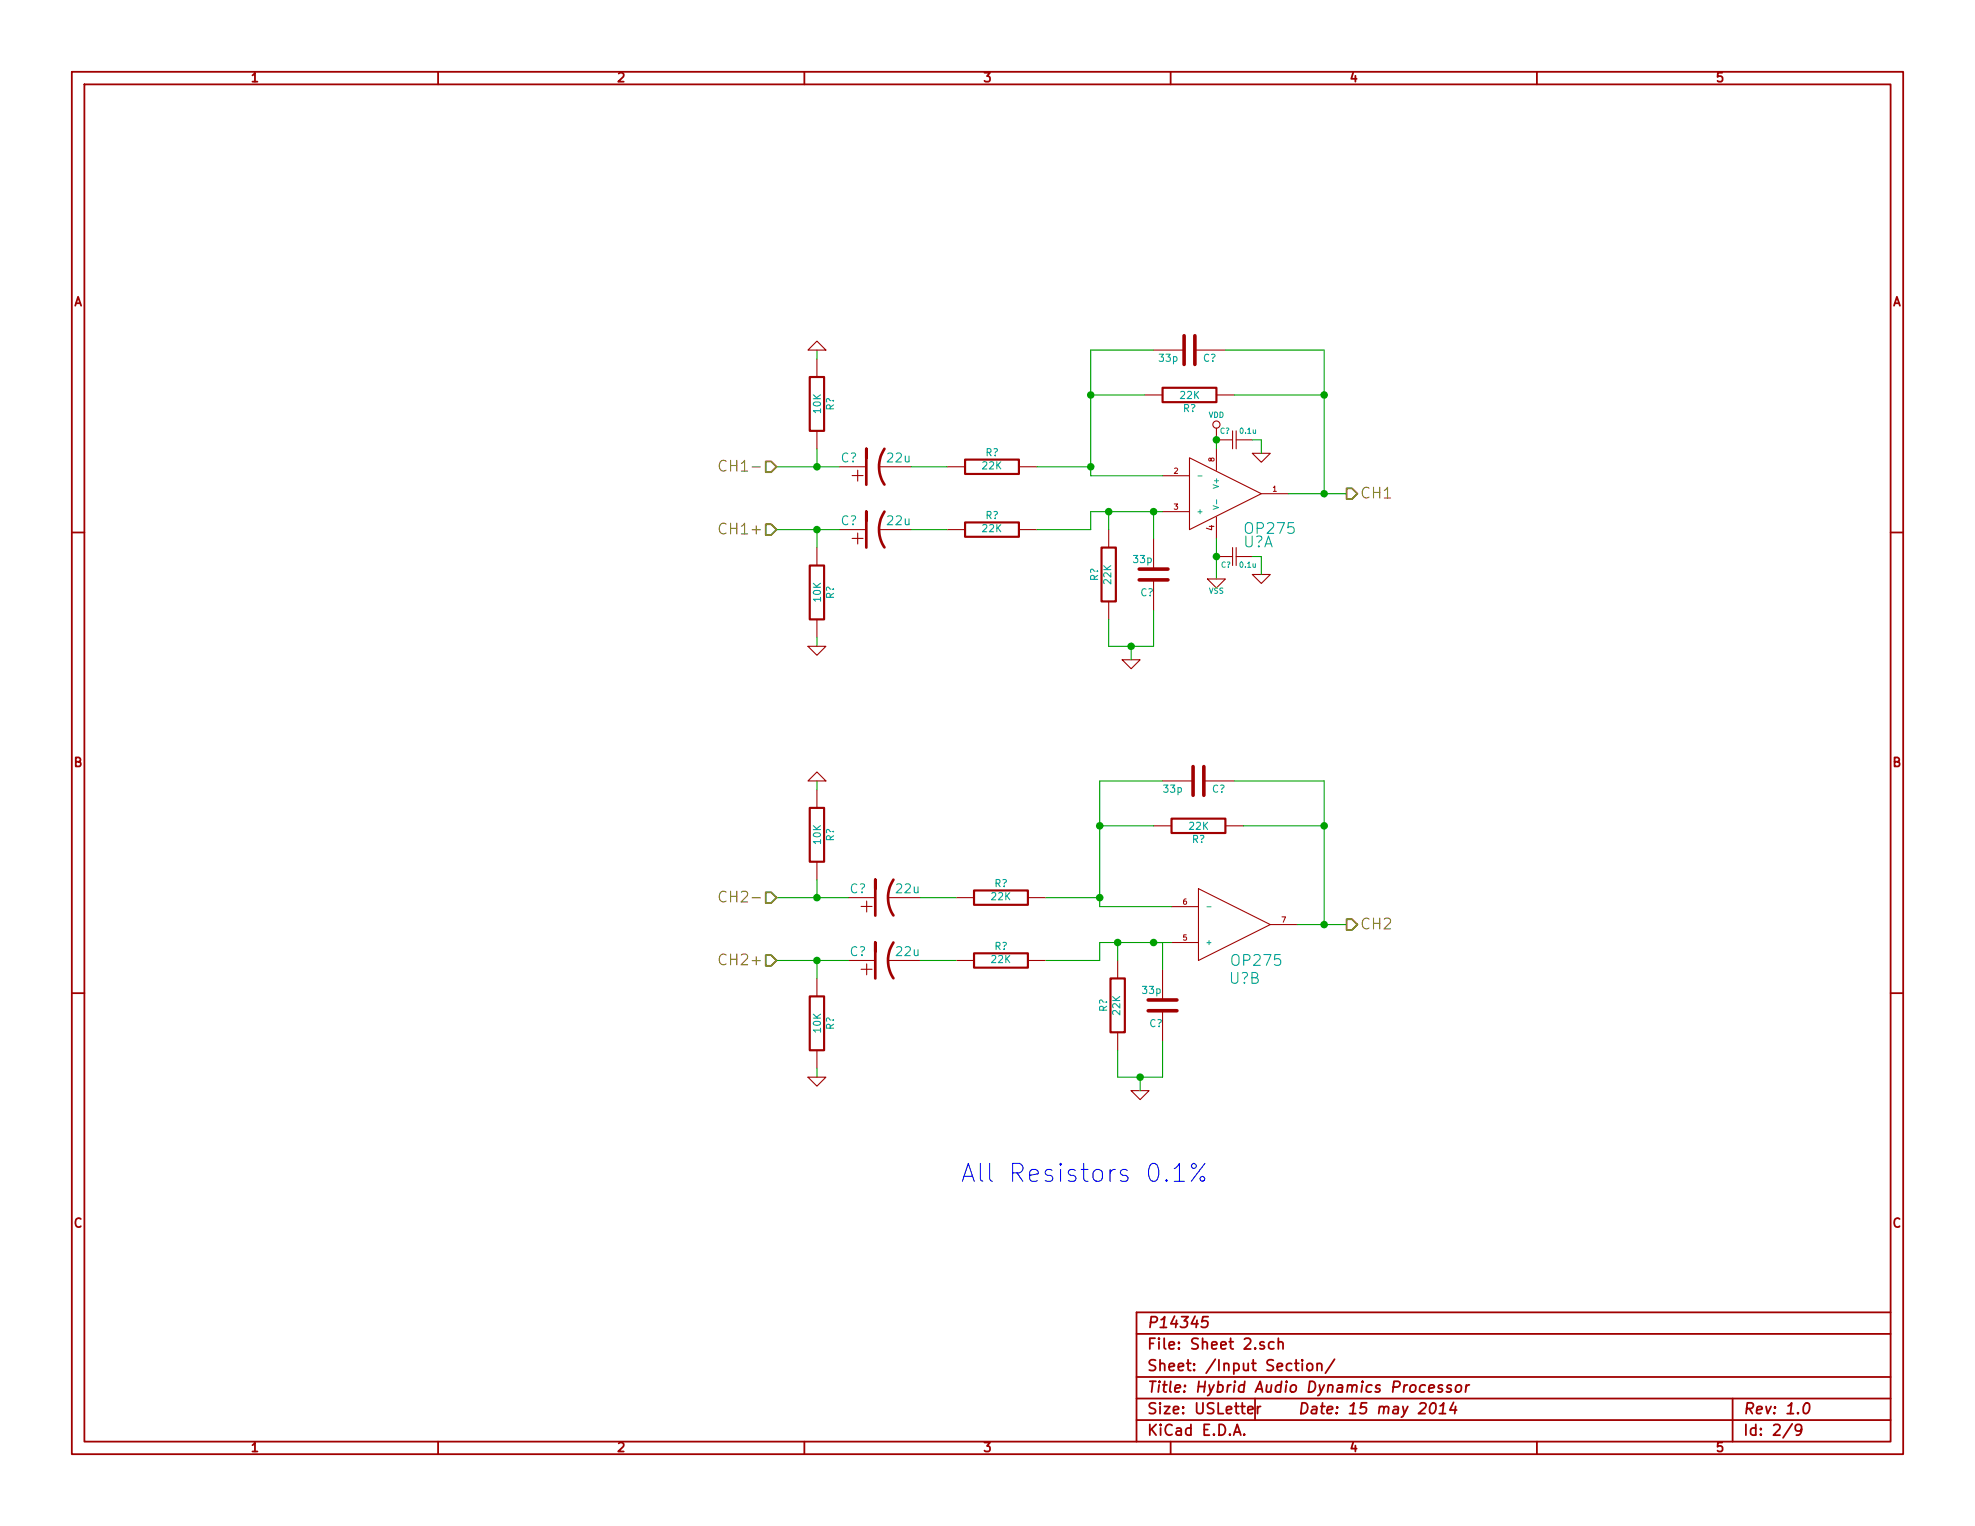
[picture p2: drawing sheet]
EESchema Schematic File Version 2
LIBS:power
LIBS:device
LIBS:transistors
LIBS:conn
LIBS:linear
LIBS:regul
LIBS:74xx
LIBS:cmos4000
LIBS:adc-dac
LIBS:memory
LIBS:xilinx
LIBS:special
LIBS:microcontrollers
LIBS:dsp
LIBS:microchip
LIBS:analog_switches
LIBS:motorola
LIBS:texas
LIBS:intel
LIBS:audio
LIBS:interface
LIBS:digital-audio
LIBS:philips
LIBS:display
LIBS:cypress
LIBS:siliconi
LIBS:opto
LIBS:atmel
LIBS:contrib
LIBS:valves
LIBS:P14345
LIBS:Sheet 1-cache
EELAYER 27 0
EELAYER END
$Descr USLetter 11000 8500
encoding utf-8
Sheet 2 9
Title "Hybrid Audio Dynamics Processor"
Date "15 may 2014"
Rev "1.0"
Comp "P14345"
Comment1 ""
Comment2 ""
Comment3 ""
Comment4 ""
$EndDescr
$Comp
L OPA2134 U?
U 1 1
P 6825 2750
F 0 "U?" H 6950 2475 60  0000 L CNN
F 1 "OP275" H 6925 2550 60  0000 L CNN
F 2 "" H 6825 2750 60  0000 C CNN
F 3 "" H 6825 2750 60  0000 C CNN
	1    6825 2750
	1    0    0    -1  
$EndComp
$Comp
L OPA2134 U?
U 2 1
P 6875 5150
F 0 "U?" H 6875 5450 60  0000 L CNN
F 1 "OP275" H 6850 5350 60  0000 L CNN
F 2 "" H 6875 5150 60  0000 C CNN
F 3 "" H 6875 5150 60  0000 C CNN
	2    6875 5150
	1    0    0    1   
$EndComp
$Comp
L CP1 C?
U 1 1
P 4875 2600
F 0 "C?" V 4925 2700 50  0000 L CNN
F 1 "22u" V 4925 2400 50  0000 L CNN
F 2 "~" H 4875 2600 60  0000 C CNN
F 3 "~" H 4875 2600 60  0000 C CNN
	1    4875 2600
	0    -1   -1   0   
$EndComp
$Comp
L CP1 C?
U 1 1
P 4875 2950
F 0 "C?" V 4925 3050 50  0000 L CNN
F 1 "22u" V 4925 2750 50  0000 L CNN
F 2 "~" H 4875 2950 60  0000 C CNN
F 3 "~" H 4875 2950 60  0000 C CNN
	1    4875 2950
	0    -1   -1   0   
$EndComp
$Comp
L R R?
U 1 1
P 5525 2600
F 0 "R?" V 5605 2600 40  0000 C CNN
F 1 "22K" V 5532 2601 40  0000 C CNN
F 2 "~" V 5455 2600 30  0000 C CNN
F 3 "~" H 5525 2600 30  0000 C CNN
	1    5525 2600
	0    -1   -1   0   
$EndComp
$Comp
L R R?
U 1 1
P 5525 2950
F 0 "R?" V 5605 2950 40  0000 C CNN
F 1 "22K" V 5532 2951 40  0000 C CNN
F 2 "~" V 5455 2950 30  0000 C CNN
F 3 "~" H 5525 2950 30  0000 C CNN
	1    5525 2950
	0    -1   -1   0   
$EndComp
$Comp
L R R?
U 1 1
P 6175 3200
F 0 "R?" V 6255 3200 40  0000 C CNN
F 1 "22K" V 6182 3201 40  0000 C CNN
F 2 "~" V 6105 3200 30  0000 C CNN
F 3 "~" H 6175 3200 30  0000 C CNN
	1    6175 3200
	-1   0    0    1   
$EndComp
$Comp
L C C?
U 1 1
P 6425 3200
F 0 "C?" H 6425 3300 40  0000 L CNN
F 1 "33p" H 6431 3115 40  0000 L CNN
F 2 "~" H 6463 3050 30  0000 C CNN
F 3 "~" H 6425 3200 60  0000 C CNN
	1    6425 3200
	-1   0    0    1   
$EndComp
$Comp
L R R?
U 1 1
P 6625 2200
F 0 "R?" V 6705 2200 40  0000 C CNN
F 1 "22K" V 6632 2201 40  0000 C CNN
F 2 "~" V 6555 2200 30  0000 C CNN
F 3 "~" H 6625 2200 30  0000 C CNN
	1    6625 2200
	0    1    1    0   
$EndComp
$Comp
L C C?
U 1 1
P 6625 1950
F 0 "C?" V 6675 2025 40  0000 L CNN
F 1 "33p" V 6675 1775 40  0000 L CNN
F 2 "~" H 6663 1800 30  0000 C CNN
F 3 "~" H 6625 1950 60  0000 C CNN
	1    6625 1950
	0    1    1    0   
$EndComp
$Comp
L CP1 C?
U 1 1
P 4925 5000
F 0 "C?" V 4975 5100 50  0000 L CNN
F 1 "22u" V 4975 4800 50  0000 L CNN
F 2 "~" H 4925 5000 60  0000 C CNN
F 3 "~" H 4925 5000 60  0000 C CNN
	1    4925 5000
	0    -1   -1   0   
$EndComp
$Comp
L CP1 C?
U 1 1
P 4925 5350
F 0 "C?" V 4975 5450 50  0000 L CNN
F 1 "22u" V 4975 5150 50  0000 L CNN
F 2 "~" H 4925 5350 60  0000 C CNN
F 3 "~" H 4925 5350 60  0000 C CNN
	1    4925 5350
	0    -1   -1   0   
$EndComp
$Comp
L R R?
U 1 1
P 5575 5000
F 0 "R?" V 5655 5000 40  0000 C CNN
F 1 "22K" V 5582 5001 40  0000 C CNN
F 2 "~" V 5505 5000 30  0000 C CNN
F 3 "~" H 5575 5000 30  0000 C CNN
	1    5575 5000
	0    -1   -1   0   
$EndComp
$Comp
L R R?
U 1 1
P 5575 5350
F 0 "R?" V 5655 5350 40  0000 C CNN
F 1 "22K" V 5582 5351 40  0000 C CNN
F 2 "~" V 5505 5350 30  0000 C CNN
F 3 "~" H 5575 5350 30  0000 C CNN
	1    5575 5350
	0    -1   -1   0   
$EndComp
$Comp
L R R?
U 1 1
P 6225 5600
F 0 "R?" V 6305 5600 40  0000 C CNN
F 1 "22K" V 6232 5601 40  0000 C CNN
F 2 "~" V 6155 5600 30  0000 C CNN
F 3 "~" H 6225 5600 30  0000 C CNN
	1    6225 5600
	-1   0    0    1   
$EndComp
$Comp
L C C?
U 1 1
P 6475 5600
F 0 "C?" H 6475 5700 40  0000 L CNN
F 1 "33p" H 6481 5515 40  0000 L CNN
F 2 "~" H 6513 5450 30  0000 C CNN
F 3 "~" H 6475 5600 60  0000 C CNN
	1    6475 5600
	-1   0    0    1   
$EndComp
$Comp
L R R?
U 1 1
P 6675 4600
F 0 "R?" V 6755 4600 40  0000 C CNN
F 1 "22K" V 6682 4601 40  0000 C CNN
F 2 "~" V 6605 4600 30  0000 C CNN
F 3 "~" H 6675 4600 30  0000 C CNN
	1    6675 4600
	0    1    1    0   
$EndComp
$Comp
L C C?
U 1 1
P 6675 4350
F 0 "C?" V 6725 4425 40  0000 L CNN
F 1 "33p" V 6725 4150 40  0000 L CNN
F 2 "~" H 6713 4200 30  0000 C CNN
F 3 "~" H 6675 4350 60  0000 C CNN
	1    6675 4350
	0    1    1    0   
$EndComp
Wire Wire Line
	5075 2600 5275 2600
Wire Wire Line
	5075 2950 5275 2950
Wire Wire Line
	5775 2600 6075 2600
Wire Wire Line
	6075 1950 6075 2650
Wire Wire Line
	6075 2650 6475 2650
Wire Wire Line
	5775 2950 6075 2950
Wire Wire Line
	6075 2950 6075 2850
Wire Wire Line
	6075 2850 6475 2850
Wire Wire Line
	6175 2950 6175 2850
Connection ~ 6175 2850
Wire Wire Line
	6425 3000 6425 2850
Connection ~ 6425 2850
Wire Wire Line
	6175 3450 6175 3600
Wire Wire Line
	6175 3600 6425 3600
Wire Wire Line
	6425 3600 6425 3400
Wire Wire Line
	6375 2200 6075 2200
Connection ~ 6075 2600
Wire Wire Line
	6425 1950 6075 1950
Connection ~ 6075 2200
Wire Wire Line
	6875 2200 7375 2200
Wire Wire Line
	7375 1950 7375 2750
Wire Wire Line
	7175 2750 7500 2750
Wire Wire Line
	6825 1950 7375 1950
Connection ~ 7375 2200
Wire Wire Line
	4675 2950 4325 2950
Wire Wire Line
	4675 2600 4325 2600
Wire Wire Line
	5125 5000 5325 5000
Wire Wire Line
	5125 5350 5325 5350
Wire Wire Line
	4325 5000 4725 5000
Wire Wire Line
	4725 5350 4325 5350
Wire Wire Line
	5825 5350 6125 5350
Wire Wire Line
	6125 5350 6125 5250
Wire Wire Line
	6125 5250 6525 5250
Wire Wire Line
	6225 5350 6225 5250
Connection ~ 6225 5250
Wire Wire Line
	6475 5400 6475 5250
Wire Wire Line
	6475 5250 6425 5250
Connection ~ 6425 5250
Wire Wire Line
	5825 5000 6125 5000
Wire Wire Line
	6125 4350 6125 5050
Wire Wire Line
	6125 5050 6525 5050
Wire Wire Line
	6425 4600 6125 4600
Connection ~ 6125 5000
Wire Wire Line
	6475 4350 6125 4350
Connection ~ 6125 4600
Wire Wire Line
	6925 4600 7375 4600
Wire Wire Line
	7375 4350 7375 5150
Wire Wire Line
	7225 5150 7500 5150
Wire Wire Line
	6875 4350 7375 4350
Connection ~ 7375 4600
Wire Wire Line
	6225 5850 6225 6000
Wire Wire Line
	6225 6000 6475 6000
Wire Wire Line
	6475 6000 6475 5800
$Comp
L CSMALL C?
U 1 1
P 6875 2450
F 0 "C?" V 6925 2475 30  0000 L CNN
F 1 "0.1u" V 6925 2325 30  0000 L CNN
F 2 "~" H 6875 2450 60  0000 C CNN
F 3 "~" H 6875 2450 60  0000 C CNN
	1    6875 2450
	0    -1   -1   0   
$EndComp
$Comp
L CSMALL C?
U 1 1
P 6875 3100
F 0 "C?" V 6925 3025 30  0000 L CNN
F 1 "0.1u" V 6925 3125 30  0000 L CNN
F 2 "~" H 6875 3100 60  0000 C CNN
F 3 "~" H 6875 3100 60  0000 C CNN
	1    6875 3100
	0    1    1    0   
$EndComp
$Comp
L GND #PWR?
U 1 1
P 6300 3675
F 0 "#PWR?" H 6300 3675 30  0001 C CNN
F 1 "GND" H 6300 3605 30  0001 C CNN
F 2 "" H 6300 3675 60  0000 C CNN
F 3 "" H 6300 3675 60  0000 C CNN
	1    6300 3675
	1    0    0    -1  
$EndComp
$Comp
L GND #PWR?
U 1 1
P 6350 6075
F 0 "#PWR?" H 6350 6075 30  0001 C CNN
F 1 "GND" H 6350 6005 30  0001 C CNN
F 2 "" H 6350 6075 60  0000 C CNN
F 3 "" H 6350 6075 60  0000 C CNN
	1    6350 6075
	1    0    0    -1  
$EndComp
$Comp
L GND #PWR?
U 1 1
P 7025 3200
F 0 "#PWR?" H 7025 3200 30  0001 C CNN
F 1 "GND" H 7025 3130 30  0001 C CNN
F 2 "" H 7025 3200 60  0000 C CNN
F 3 "" H 7025 3200 60  0000 C CNN
	1    7025 3200
	1    0    0    -1  
$EndComp
$Comp
L GND #PWR?
U 1 1
P 7025 2525
F 0 "#PWR?" H 7025 2525 30  0001 C CNN
F 1 "GND" H 7025 2455 30  0001 C CNN
F 2 "" H 7025 2525 60  0000 C CNN
F 3 "" H 7025 2525 60  0000 C CNN
	1    7025 2525
	1    0    0    -1  
$EndComp
Wire Wire Line
	6775 2425 6775 2500
Wire Wire Line
	6975 2450 7025 2450
Wire Wire Line
	7025 2450 7025 2525
Wire Wire Line
	6775 3000 6775 3225
Wire Wire Line
	6975 3100 7025 3100
Wire Wire Line
	7025 3100 7025 3200
Wire Wire Line
	6300 3600 6300 3675
Connection ~ 6300 3600
Wire Wire Line
	6350 6075 6350 6000
Connection ~ 6350 6000
Text HLabel 4325 2600 0    60   Input ~ 0
CH1-
Text HLabel 4325 2950 0    60   Input ~ 0
CH1+
Text HLabel 4325 5350 0    60   Input ~ 0
CH2+
Text HLabel 4325 5000 0    60   Input ~ 0
CH2-
Connection ~ 7375 2750
Connection ~ 7375 5150
Text HLabel 7500 2750 2    60   Output ~ 0
CH1
Text HLabel 7500 5150 2    60   Output ~ 0
CH2
$Comp
L VSS #PWR?
U 1 1
P 6775 3225
F 0 "#PWR?" H 6775 3225 30  0001 C CNN
F 1 "VSS" H 6775 3155 30  0000 C CNN
F 2 "" H 6775 3225 60  0000 C CNN
F 3 "" H 6775 3225 60  0000 C CNN
	1    6775 3225
	1    0    0    -1  
$EndComp
$Comp
L VDD #PWR?
U 1 1
P 6775 2425
F 0 "#PWR?" H 6775 2525 30  0001 C CNN
F 1 "VDD" H 6775 2535 30  0000 C CNN
F 2 "" H 6775 2425 60  0000 C CNN
F 3 "" H 6775 2425 60  0000 C CNN
	1    6775 2425
	1    0    0    -1  
$EndComp
Connection ~ 6775 2450
Connection ~ 6775 3100
Text Notes 5350 6600 0    100  ~ 0
All Resistors 0.1%\n
$Comp
L R R?
U 1 1
P 4550 3300
F 0 "R?" V 4630 3300 40  0000 C CNN
F 1 "10K" V 4557 3301 40  0000 C CNN
F 2 "~" V 4480 3300 30  0000 C CNN
F 3 "~" H 4550 3300 30  0000 C CNN
	1    4550 3300
	1    0    0    -1  
$EndComp
$Comp
L R R?
U 1 1
P 4550 2250
F 0 "R?" V 4630 2250 40  0000 C CNN
F 1 "10K" V 4557 2251 40  0000 C CNN
F 2 "~" V 4480 2250 30  0000 C CNN
F 3 "~" H 4550 2250 30  0000 C CNN
	1    4550 2250
	1    0    0    -1  
$EndComp
$Comp
L R R?
U 1 1
P 4550 4650
F 0 "R?" V 4630 4650 40  0000 C CNN
F 1 "10K" V 4557 4651 40  0000 C CNN
F 2 "~" V 4480 4650 30  0000 C CNN
F 3 "~" H 4550 4650 30  0000 C CNN
	1    4550 4650
	1    0    0    -1  
$EndComp
$Comp
L R R?
U 1 1
P 4550 5700
F 0 "R?" V 4630 5700 40  0000 C CNN
F 1 "10K" V 4557 5701 40  0000 C CNN
F 2 "~" V 4480 5700 30  0000 C CNN
F 3 "~" H 4550 5700 30  0000 C CNN
	1    4550 5700
	1    0    0    -1  
$EndComp
Wire Wire Line
	4550 2500 4550 2600
Connection ~ 4550 2600
Wire Wire Line
	4550 3050 4550 2950
Connection ~ 4550 2950
Wire Wire Line
	4550 4900 4550 5000
Connection ~ 4550 5000
Wire Wire Line
	4550 5450 4550 5350
Connection ~ 4550 5350
Wire Wire Line
	4550 5950 4550 6000
Wire Wire Line
	4550 4400 4550 4350
Wire Wire Line
	4550 3550 4550 3600
Wire Wire Line
	4550 2000 4550 1950
$Comp
L GND #PWR?
U 1 1
P 4550 1950
F 0 "#PWR?" H 4550 1950 30  0001 C CNN
F 1 "GND" H 4550 1880 30  0001 C CNN
F 2 "" H 4550 1950 60  0000 C CNN
F 3 "" H 4550 1950 60  0000 C CNN
	1    4550 1950
	-1   0    0    1   
$EndComp
$Comp
L GND #PWR?
U 1 1
P 4550 3600
F 0 "#PWR?" H 4550 3600 30  0001 C CNN
F 1 "GND" H 4550 3530 30  0001 C CNN
F 2 "" H 4550 3600 60  0000 C CNN
F 3 "" H 4550 3600 60  0000 C CNN
	1    4550 3600
	1    0    0    -1  
$EndComp
$Comp
L GND #PWR?
U 1 1
P 4550 4350
F 0 "#PWR?" H 4550 4350 30  0001 C CNN
F 1 "GND" H 4550 4280 30  0001 C CNN
F 2 "" H 4550 4350 60  0000 C CNN
F 3 "" H 4550 4350 60  0000 C CNN
	1    4550 4350
	-1   0    0    1   
$EndComp
$Comp
L GND #PWR?
U 1 1
P 4550 6000
F 0 "#PWR?" H 4550 6000 30  0001 C CNN
F 1 "GND" H 4550 5930 30  0001 C CNN
F 2 "" H 4550 6000 60  0000 C CNN
F 3 "" H 4550 6000 60  0000 C CNN
	1    4550 6000
	1    0    0    -1  
$EndComp
$EndSCHEMATC
